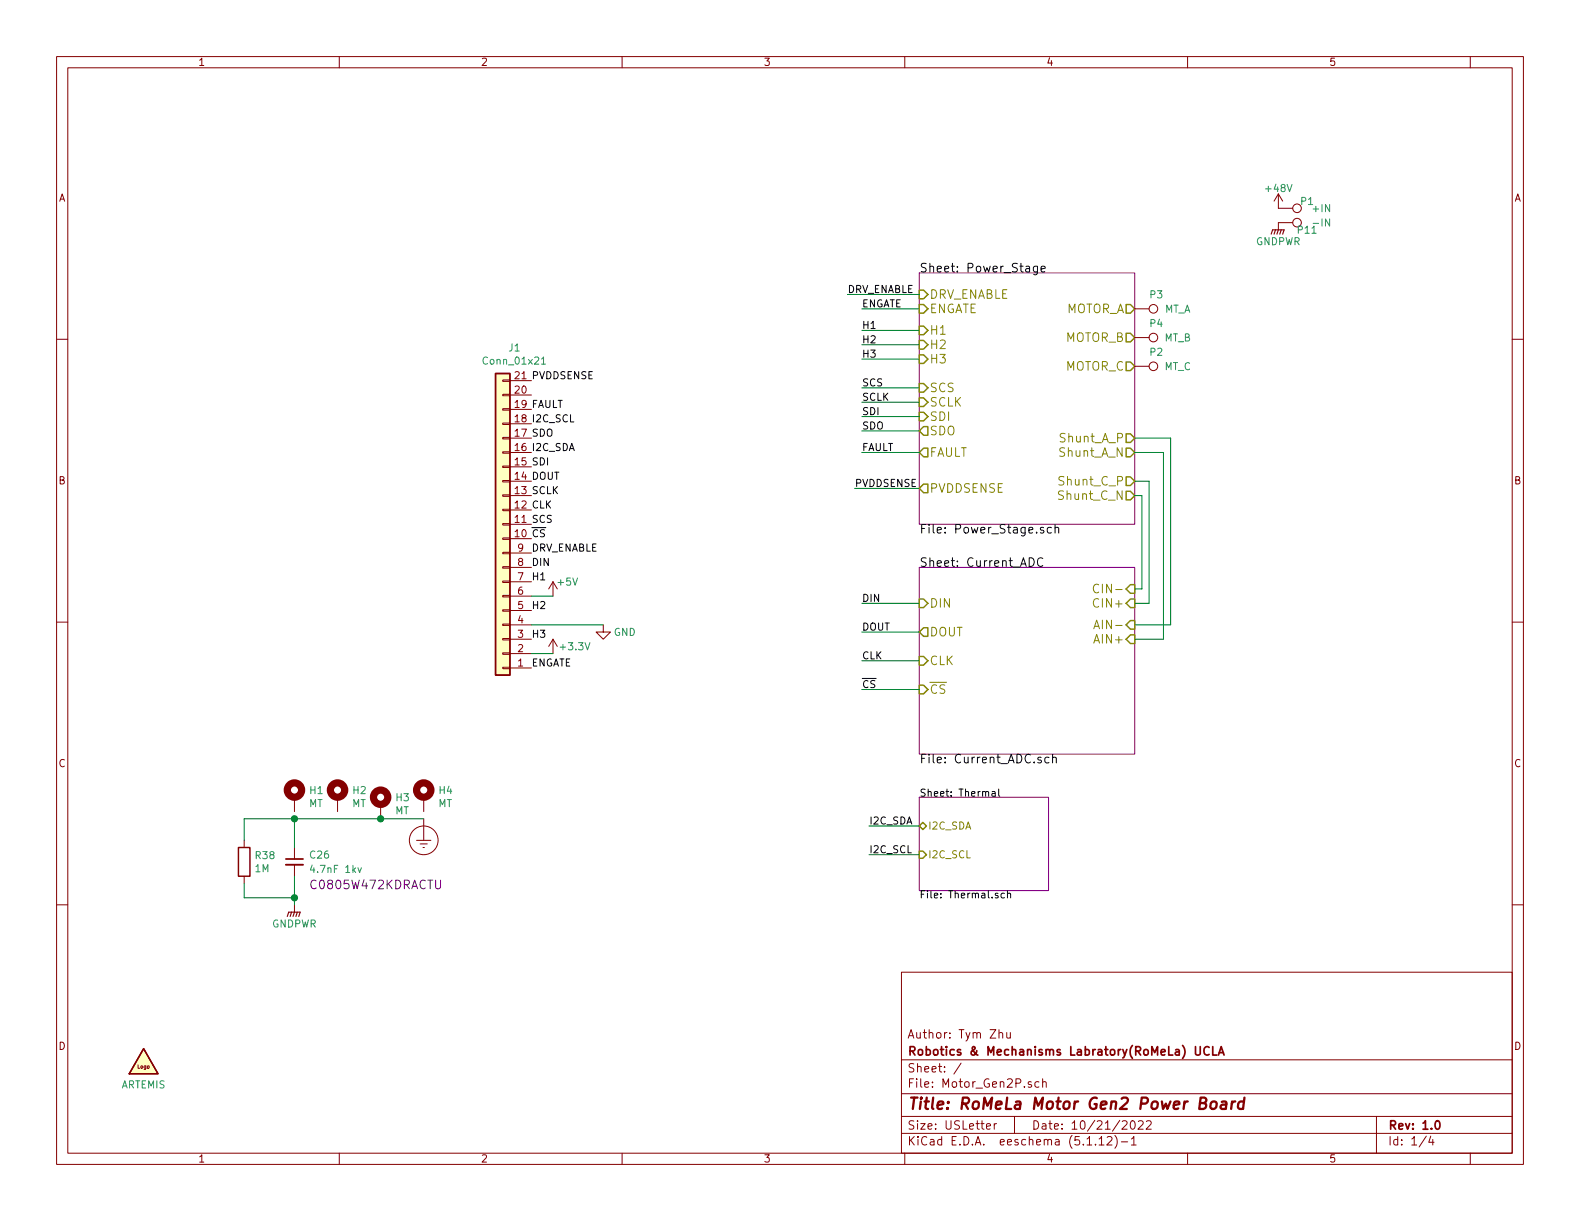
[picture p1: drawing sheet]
EESchema Schematic File Version 4
EELAYER 30 0
EELAYER END
$Descr USLetter 11000 8500
encoding utf-8
Sheet 1 4
Title "RoMeLa Motor Gen2 Power Board"
Date "10/21/2022"
Rev "1.0"
Comp "Robotics & Mechanisms Labratory(RoMeLa) UCLA"
Comment1 "Author: Tym Zhu"
Comment2 ""
Comment3 ""
Comment4 ""
$EndDescr
$Sheet
S 6400 1900 1500 1750
U 58280BEC
F0 "Power_Stage" 60
F1 "Power_Stage.sch" 60
F2 "ENGATE" I L 6400 2150 60 
F3 "H1" I L 6400 2300 60 
F4 "H2" I L 6400 2400 60 
F5 "H3" I L 6400 2500 60 
F6 "SCS" I L 6400 2700 60 
F7 "SCLK" I L 6400 2800 60 
F8 "SDI" I L 6400 2900 60 
F9 "SDO" O L 6400 3000 60 
F10 "FAULT" O L 6400 3150 60 
F11 "MOTOR_A" O R 7900 2150 60 
F12 "MOTOR_B" O R 7900 2350 60 
F13 "MOTOR_C" O R 7900 2550 60 
F14 "Shunt_A_P" O R 7900 3050 60 
F15 "Shunt_A_N" O R 7900 3150 60 
F16 "Shunt_C_P" O R 7900 3350 60 
F17 "Shunt_C_N" O R 7900 3450 60 
F18 "PVDDSENSE" O L 6400 3400 60 
F19 "DRV_ENABLE" I L 6400 2050 60 
$EndSheet
$Sheet
S 6400 3950 1500 1300
U 5828F3AC
F0 "Current_ADC" 60
F1 "Current_ADC.sch" 60
F2 "AIN+" I R 7900 4450 60 
F3 "AIN-" I R 7900 4350 60 
F4 "CIN+" I R 7900 4200 60 
F5 "CIN-" I R 7900 4100 60 
F6 "DOUT" O L 6400 4400 60 
F7 "DIN" I L 6400 4200 60 
F8 "CLK" I L 6400 4600 60 
F9 "~CS" I L 6400 4800 60 
$EndSheet
$Comp
L Motor_Gen2P-rescue:TestPoint-Connector P3
U 1 1
P 7900 2150
F 0 "P3" V 7800 2300 50  0000 C CNN
F 1 "MT_A" V 7900 2450 50  0000 C CNN
F 2 "RoMeLa_Motor:motor_winding_oval_3mm" H 8100 2150 50  0001 C CNN
F 3 "" H 8100 2150 50  0000 C CNN
	1    7900 2150
	0    1    1    0   
$EndComp
$Comp
L Motor_Gen2P-rescue:TestPoint-Connector P4
U 1 1
P 7900 2350
F 0 "P4" V 7800 2500 50  0000 C CNN
F 1 "MT_B" V 7900 2650 50  0000 C CNN
F 2 "RoMeLa_Motor:motor_winding_oval_3mm" H 8100 2350 50  0001 C CNN
F 3 "" H 8100 2350 50  0000 C CNN
	1    7900 2350
	0    1    1    0   
$EndComp
$Comp
L Motor_Gen2P-rescue:TestPoint-Connector P2
U 1 1
P 7900 2550
F 0 "P2" V 7800 2700 50  0000 C CNN
F 1 "MT_C" V 7900 2850 50  0000 C CNN
F 2 "RoMeLa_Motor:motor_winding_oval_3mm" H 8100 2550 50  0001 C CNN
F 3 "" H 8100 2550 50  0000 C CNN
	1    7900 2550
	0    1    1    0   
$EndComp
Wire Wire Line
	6000 2150 6400 2150
Wire Wire Line
	6000 2300 6400 2300
Wire Wire Line
	6400 2400 6000 2400
Wire Wire Line
	6000 2500 6400 2500
Wire Wire Line
	6400 2700 6000 2700
Wire Wire Line
	6000 2800 6400 2800
Wire Wire Line
	6400 2900 6000 2900
Wire Wire Line
	6000 3000 6400 3000
Wire Wire Line
	6000 3150 6400 3150
Wire Wire Line
	5950 3400 6400 3400
Wire Wire Line
	7900 3150 8100 3150
Wire Wire Line
	8100 3150 8100 4450
Wire Wire Line
	8150 4350 8150 3050
Wire Wire Line
	8150 3050 7900 3050
Wire Wire Line
	7900 4100 7950 4100
Wire Wire Line
	7950 4100 7950 3450
Wire Wire Line
	7950 3450 7900 3450
Wire Wire Line
	7900 3350 8000 3350
Wire Wire Line
	8000 3350 8000 4200
Wire Wire Line
	8000 4200 7900 4200
Wire Wire Line
	6400 4400 6000 4400
Wire Wire Line
	6000 4600 6400 4600
$Comp
L Motor_Gen2P-rescue:+48V-power #PWR01
U 1 1
P 8900 1450
F 0 "#PWR01" H 8900 1300 50  0001 C CNN
F 1 "+48V" H 8900 1590 50  0000 C CNN
F 2 "" H 8900 1450 50  0000 C CNN
F 3 "" H 8900 1450 50  0000 C CNN
	1    8900 1450
	1    0    0    -1  
$EndComp
Wire Wire Line
	8150 4350 7900 4350
Wire Wire Line
	8100 4450 7900 4450
$Comp
L Motor_Gen2P-rescue:GNDPWR-power #PWR02
U 1 1
P 8900 1550
F 0 "#PWR02" H 8900 1350 50  0001 C CNN
F 1 "GNDPWR" H 8900 1420 50  0000 C CNN
F 2 "" H 8900 1500 50  0000 C CNN
F 3 "" H 8900 1500 50  0000 C CNN
	1    8900 1550
	1    0    0    -1  
$EndComp
Wire Wire Line
	6000 4200 6400 4200
Wire Wire Line
	6000 4800 6400 4800
$Comp
L Motor_Gen2P-rescue:GNDPWR-power #PWR0113
U 1 1
P 2050 6300
F 0 "#PWR0113" H 2050 6100 50  0001 C CNN
F 1 "GNDPWR" H 2050 6170 50  0000 C CNN
F 2 "" H 2050 6250 50  0000 C CNN
F 3 "" H 2050 6250 50  0000 C CNN
	1    2050 6300
	1    0    0    -1  
$EndComp
$Comp
L Motor_Gen2P-rescue:MountingHole_Pad-Mechanical H1
U 1 1
P 2050 5550
F 0 "H1" H 2150 5599 50  0000 L CNN
F 1 "MT" H 2150 5508 50  0000 L CNN
F 2 "MountingHole:MountingHole_2.7mm_M2.5_Pad_Via" H 2050 5550 50  0001 C CNN
F 3 "~" H 2050 5550 50  0001 C CNN
	1    2050 5550
	1    0    0    -1  
$EndComp
$Comp
L Motor_Gen2P-rescue:TestPoint-Connector P1
U 1 1
P 8900 1450
F 0 "P1" V 8850 1650 50  0000 C CNN
F 1 "+IN" V 8900 1750 50  0000 C CNN
F 2 "RoMeLa_Motor:Motor_winding_SMT" H 9100 1450 50  0001 C CNN
F 3 "" H 9100 1450 50  0000 C CNN
	1    8900 1450
	0    1    1    0   
$EndComp
$Comp
L Motor_Gen2P-rescue:TestPoint-Connector P11
U 1 1
P 8900 1550
F 0 "P11" V 8950 1750 50  0000 C CNN
F 1 "-IN" V 8900 1850 50  0000 C CNN
F 2 "RoMeLa_Motor:Motor_winding_SMT" H 9100 1550 50  0001 C CNN
F 3 "" H 9100 1550 50  0000 C CNN
	1    8900 1550
	0    1    1    0   
$EndComp
$Comp
L Motor_Gen2P-rescue:MountingHole_Pad-Mechanical H2
U 1 1
P 2350 5550
F 0 "H2" H 2450 5599 50  0000 L CNN
F 1 "MT" H 2450 5508 50  0000 L CNN
F 2 "MountingHole:MountingHole_2.7mm_M2.5_Pad_Via" H 2350 5550 50  0001 C CNN
F 3 "~" H 2350 5550 50  0001 C CNN
	1    2350 5550
	1    0    0    -1  
$EndComp
$Comp
L Motor_Gen2P-rescue:MountingHole_Pad-Mechanical H3
U 1 1
P 2650 5600
F 0 "H3" H 2750 5649 50  0000 L CNN
F 1 "MT" H 2750 5558 50  0000 L CNN
F 2 "MountingHole:MountingHole_2.7mm_M2.5_Pad_Via" H 2650 5600 50  0001 C CNN
F 3 "~" H 2650 5600 50  0001 C CNN
	1    2650 5600
	1    0    0    -1  
$EndComp
$Comp
L Motor_Gen2P-rescue:MountingHole_Pad-Mechanical H4
U 1 1
P 2950 5550
F 0 "H4" H 3050 5599 50  0000 L CNN
F 1 "MT" H 3050 5508 50  0000 L CNN
F 2 "MountingHole:MountingHole_2.7mm_M2.5_Pad_Via" H 2950 5550 50  0001 C CNN
F 3 "~" H 2950 5550 50  0001 C CNN
	1    2950 5550
	1    0    0    -1  
$EndComp
Wire Wire Line
	2950 5700 2650 5700
Connection ~ 2650 5700
$Comp
L Motor_Gen2P-rescue:C_Small-Device C?
U 1 1
P 2050 6000
AR Path="/58280BEC/5E2FC9E6" Ref="C?"  Part="1" 
AR Path="/5E2FC9E6" Ref="C26"  Part="1" 
F 0 "C26" H 2150 6050 50  0000 L CNN
F 1 "4.7nF 1kv" H 2150 5950 50  0000 L CNN
F 2 "Capacitor_SMD:C_0805_2012Metric" H 2050 6000 50  0001 C CNN
F 3 "" H 2050 6000 50  0000 C CNN
	1    2050 6000
	1    0    0    -1  
$EndComp
Text Notes 2150 6200 0    60   ~ 0
C0805W472KDRACTU
$Comp
L Motor_Gen2P-rescue:Earth_Protective-power #PWR0118
U 1 1
P 2950 5700
F 0 "#PWR0118" H 3200 5450 50  0001 C CNN
F 1 "Earth_Protective" H 3400 5550 50  0001 C CNN
F 2 "" H 2950 5600 50  0001 C CNN
F 3 "~" H 2950 5600 50  0001 C CNN
	1    2950 5700
	1    0    0    -1  
$EndComp
Wire Wire Line
	2050 5700 2050 5900
Connection ~ 2050 5700
$Comp
L Motor_Gen2P-rescue:R-Device R38
U 1 1
P 1700 6000
F 0 "R38" H 1770 6046 50  0000 L CNN
F 1 "1M" H 1770 5955 50  0000 L CNN
F 2 "Resistor_SMD:R_0805_2012Metric" V 1630 6000 50  0001 C CNN
F 3 "~" H 1700 6000 50  0001 C CNN
	1    1700 6000
	1    0    0    -1  
$EndComp
Wire Wire Line
	1700 5850 1700 5700
Wire Wire Line
	1700 5700 2050 5700
Wire Wire Line
	1700 6150 1700 6250
Wire Wire Line
	1700 6250 2050 6250
Connection ~ 2050 6250
Wire Wire Line
	2050 6250 2050 6300
Wire Wire Line
	2050 6100 2050 6250
Wire Wire Line
	5900 2050 6400 2050
$Comp
L Motor_Gen2P-rescue:GND-power #PWR0101
U 1 1
P 4200 4350
F 0 "#PWR0101" H 4200 4100 50  0001 C CNN
F 1 "GND" H 4350 4300 50  0000 C CNN
F 2 "" H 4200 4350 50  0001 C CNN
F 3 "" H 4200 4350 50  0001 C CNN
	1    4200 4350
	1    0    0    -1  
$EndComp
$Comp
L Motor_Gen2P-rescue:+3.3V-power #PWR0102
U 1 1
P 3850 4550
F 0 "#PWR0102" H 3850 4400 50  0001 C CNN
F 1 "+3.3V" H 4000 4600 50  0000 C CNN
F 2 "" H 3850 4550 50  0001 C CNN
F 3 "" H 3850 4550 50  0001 C CNN
	1    3850 4550
	1    0    0    -1  
$EndComp
$Sheet
S 6400 5550 900  650 
U 635D2F02
F0 "Thermal" 50
F1 "Thermal.sch" 50
F2 "I2C_SDA" B L 6400 5750 50 
F3 "I2C_SCL" I L 6400 5950 50 
$EndSheet
$Comp
L Motor_Gen2P-rescue:Conn_01x21-Connector_Generic J1
U 1 1
P 3500 3650
F 0 "J1" H 3418 2425 50  0000 C CNN
F 1 "Conn_01x21" H 3418 2516 50  0000 C CNN
F 2 "RoMeLa_Motor:Molex_5019122190_2Rows-21Pins_P0.30mm" H 3500 3650 50  0001 C CNN
F 3 "~" H 3500 3650 50  0001 C CNN
	1    3500 3650
	-1   0    0    1   
$EndComp
Wire Wire Line
	2050 5700 2650 5700
Text Label 6000 3150 0    50   ~ 0
FAULT
Text Label 3700 2850 0    50   ~ 0
FAULT
Text Label 5900 2050 0    50   ~ 0
DRV_ENABLE
Text Label 6000 2150 0    50   ~ 0
ENGATE
Text Label 6000 2300 0    50   ~ 0
H1
Text Label 6000 2400 0    50   ~ 0
H2
Text Label 6000 2500 0    50   ~ 0
H3
Text Label 6000 2700 0    50   ~ 0
SCS
Text Label 6000 2800 0    50   ~ 0
SCLK
Text Label 6000 2900 0    50   ~ 0
SDI
Text Label 6000 3000 0    50   ~ 0
SDO
Text Label 5950 3400 0    50   ~ 0
PVDDSENSE
Text Label 6000 4200 0    50   ~ 0
DIN
Text Label 6000 4400 0    50   ~ 0
DOUT
Text Label 6000 4600 0    50   ~ 0
CLK
Text Label 6000 4800 0    50   ~ 0
~CS
Text Label 6050 5750 0    50   ~ 0
I2C_SDA
Text Label 6050 5950 0    50   ~ 0
I2C_SCL
Wire Wire Line
	6050 5950 6400 5950
Wire Wire Line
	6400 5750 6050 5750
Text Label 3700 3050 0    50   ~ 0
SDO
Text Label 3700 3250 0    50   ~ 0
SDI
Text Label 3700 3450 0    50   ~ 0
SCLK
Text Label 3700 3650 0    50   ~ 0
SCS
Text Label 3700 3850 0    50   ~ 0
DRV_ENABLE
Text Label 3700 4650 0    50   ~ 0
ENGATE
Text Label 3700 4050 0    50   ~ 0
H1
Text Label 3700 4250 0    50   ~ 0
H2
Text Label 3700 4450 0    50   ~ 0
H3
Text Label 3700 2650 0    50   ~ 0
PVDDSENSE
Text Label 3700 3950 0    50   ~ 0
DIN
Text Label 3700 3350 0    50   ~ 0
DOUT
Text Label 3700 3550 0    50   ~ 0
CLK
Text Label 3700 3750 0    50   ~ 0
~CS
Text Label 3700 3150 0    50   ~ 0
I2C_SDA
Text Label 3700 2950 0    50   ~ 0
I2C_SCL
$Comp
L Motor_Gen2P-rescue:LOGO_Small-RoMeLa_Motor G1
U 1 1
P 1000 7400
F 0 "G1" H 1000 7540 50  0001 C CNN
F 1 "ARTEMIS" H 1000 7250 50  0000 C CNN
F 2 "RoMeLa_Motor:artemis_logo_small" H 1000 7225 50  0001 C CNN
F 3 "~" H 1030 7200 50  0001 C CNN
	1    1000 7400
	1    0    0    -1  
$EndComp
Wire Wire Line
	3700 4550 3850 4550
Wire Wire Line
	3700 4350 4200 4350
$Comp
L Motor_Gen2P-rescue:+5V-power #PWR0107
U 1 1
P 3850 4150
F 0 "#PWR0107" H 3850 4000 50  0001 C CNN
F 1 "+5V" H 3950 4250 50  0000 C CNN
F 2 "" H 3850 4150 50  0001 C CNN
F 3 "" H 3850 4150 50  0001 C CNN
	1    3850 4150
	1    0    0    -1  
$EndComp
Wire Wire Line
	3850 4150 3700 4150
$EndSCHEMATC
